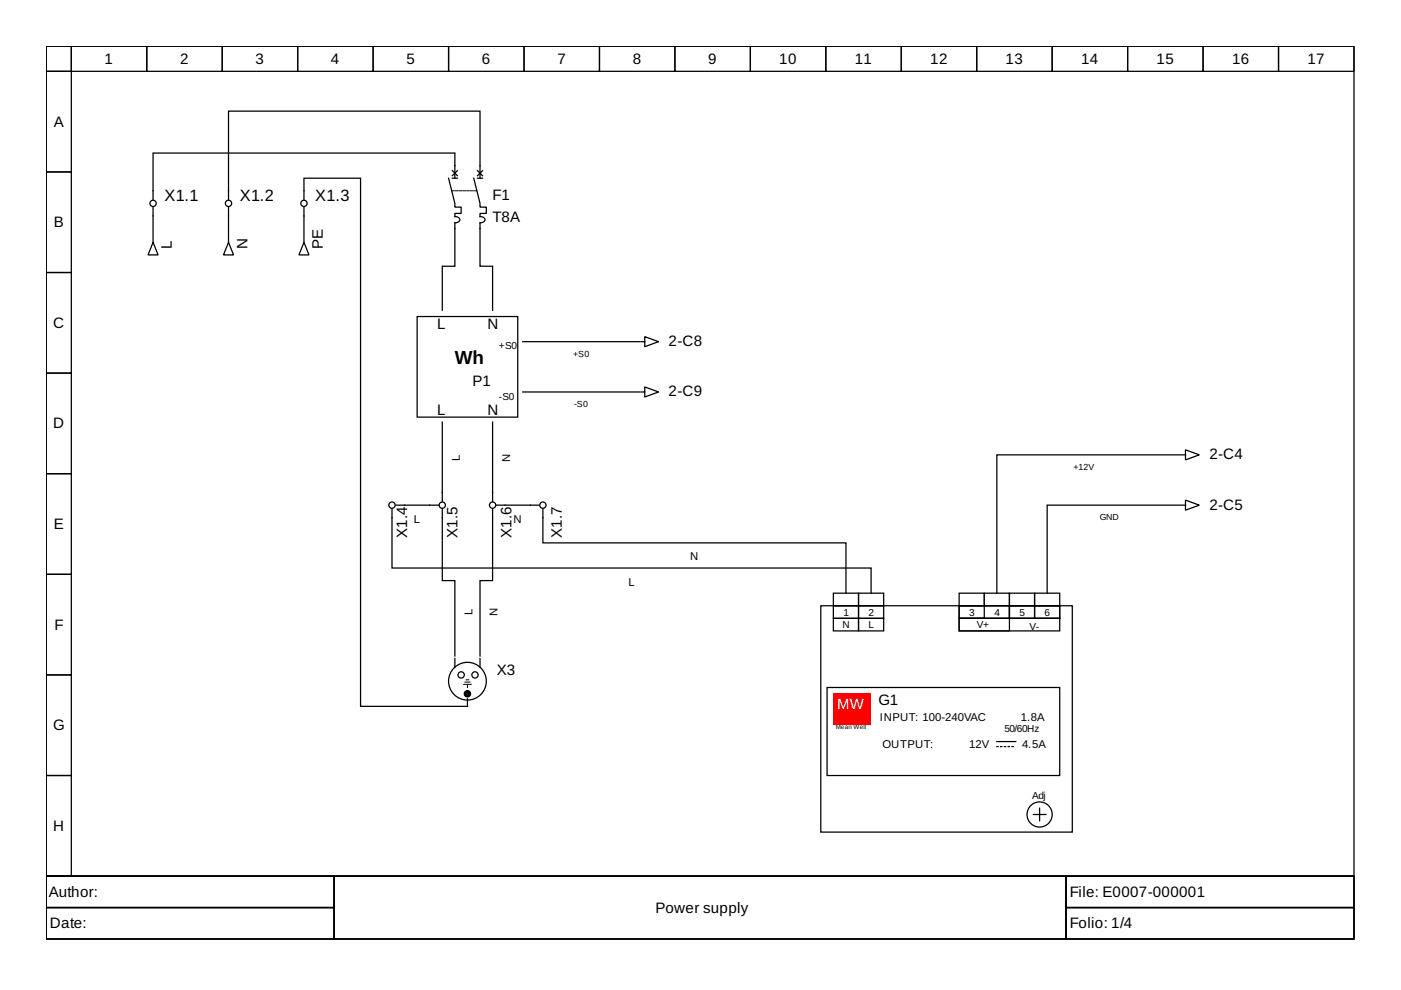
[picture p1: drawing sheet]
<svg xmlns="http://www.w3.org/2000/svg" width="297mm" height="210mm" viewBox="0 0 297 210" stroke-linecap="round" stroke-linejoin="round" font-family="sans-serif">
<g fill="none" stroke="#000" stroke-width=".27">
<path d="M9.8 9.8h277.3v176h-277.3zM9.8 9.8h5.3v5.3h-5.3zM9.8 15.1h5.3v21.4h-5.3zM15.1 9.8h16v5.3h-16zM31.1 9.8h16v5.3h-16zM47.1 9.8h16v5.3h-16zM63.1 9.8h16v5.3h-16zM79.1 9.8h16v5.3h-16zM95.1 9.8h16v5.3h-16zM111.1 9.8h16v5.3h-16zM127.1 9.8h16v5.3h-16zM143.1 9.8h16v5.3h-16z"/>
<path d="M159.1 9.8h16v5.3h-16zM175.1 9.8h16v5.3h-16zM191.1 9.8h16v5.3h-16zM207.1 9.8h16v5.3h-16zM223.1 9.8h16v5.3h-16zM239.1 9.8h16v5.3h-16zM255.1 9.8h16v5.3h-16zM271.1 9.8h16v5.3h-16zM9.8 36.5h5.3v21.3h-5.3zM9.8 57.8h5.3v21.3h-5.3zM9.8 79.1h5.3v21.3h-5.3zM88.4 67.1h21.4v21.3h-21.4z"/>
<path d="M135.9 83.1h.8M136.7 82l2.9 1.1-2.9 1.1zM9.8 100.4h5.3v21.4h-5.3zM9.8 121.8h5.3v21.3h-5.3zM9.8 143.1h5.3v21.3h-5.3zM9.8 164.4h5.3v21.4h-5.3zM9.8 185.8h277.3v13.3h-277.3zM9.8 185.8h61v6.6h-61zM9.8 192.4h61v6.7h-61zM70.8 185.8h155.2v13.3h-155.2zM226 185.8h61.1v6.6h-61.1zM226 192.4h61.1v6.7h-61.1z"/>
</g>
<path d="M174 128.4h53.3v48h-53.3z" fill-rule="evenodd" fill="#fff" stroke="#000" stroke-width=".27"/>
<g fill="none" stroke="#000" stroke-width=".27">
<path d="M176.7 125.8h5.3v2.6h-5.3zM176.7 128.4h5.3v2.7h-5.3zM176.7 131.1h5.3v2.7h-5.3zM182 125.8h5.4v2.6h-5.4zM182 128.4h5.4v2.7h-5.4zM182 131.1h5.4v2.7h-5.4zM203.4 125.8h5.3v2.6h-5.3zM203.4 128.4h10.6v2.7h-10.6zM203.4 128.4h5.3v2.7h-5.3zM203.4 131.1h21.3v2.7h-21.3zM203.4 131.1h10.6v2.7h-10.6zM208.7 125.8h5.3v2.6h-5.3z"/>
<path d="M214 125.8h5.4v2.6h-5.4zM214 128.4h5.4v2.7h-5.4zM214 128.4h10.7v2.7h-10.7zM219.4 125.8h5.3v2.6h-5.3zM219.4 128.4h5.3v2.7h-5.3zM175.4 145.8h49.3v18.6h-49.3zM211.4 157.2h4M219.1 172.7h2.6M220.4 171.4v2.6"/>
<circle cx="220.4" cy="172.7" r="2.67"/>
</g>
<path d="M211.4 158.3h4" fill="none" stroke="#000" stroke-width=".27" stroke-dasharray=".3 .5"/>
<path d="M176.7 147.1h8v6.7h-8z" fill-rule="evenodd" fill="#f00"/>
<g fill="none" stroke="#000" stroke-width=".27">
<path d="M95.1 37.8l1.3 5.3v.8h1.4v1.3h-1.4v.7a.8 .8 0 0 1 1 .9l-.5 .4h-.5v9.2h-2.6v9.4M95.9 36.2l1.1 1.1M95.9 37.8h1.1M96.4 37.8v-5.3h-63.9v9.8M97 36.2l-1.1 1.1M100.4 37.8l1.4 5.3v.8h1.3v1.3h-1.3v.7a.8 .8 0 0 1 1 .9l-.6 .4h-.4v9.2h2.6v9.4M101.2 36.2l1.1 1.1M101.2 37.8h1.1M101.8 37.8v-14.2h-53.4v18.7M102.3 36.2l-1.1 1.1M32.5 51.4l1 2.6h-2.1zM32.5 43.9v6.4"/>
<path d="M32.5 50.6v.8M48.4 51.4l1.1 2.6h-2.1zM48.4 43.9v6.4M48.4 50.6v.8M64.4 51.4l1.1 2.6h-2.1zM64.4 43.9v6.4M64.4 42.3v-4.5h12v112h22.7v-1.6M64.4 50.6v.8M110.8 72.4h24.8M135.9 72.4h.8M136.7 71.4l2.9 1-2.9 1.1zM93.8 89.5v16.8"/>
<path d="M104.4 89.5v16.8M110.8 83.1h24.8M250.3 96.4h-38.9v29.4M250.5 96.4h.8M251.3 95.4l3 1-3 1.1zM83.1 107.9v12.5h101.6v5.4M83.9 107.1h9.1M93.8 107.9v15.2h2.6v16M104.4 107.9v15.2h-2.6v16M105.2 107.1h9.1M115.1 107.9v7.2h64.3v10.7M250.3 107.1h-28.3v18.7"/>
<path d="M250.5 107.1h.8M251.3 106l3 1.1-3 1.1zM96.4 139.6v1.9M101.8 139.6v1.9"/>
<circle cx="32.5" cy="43.1" r=".67"/>
<circle cx="48.4" cy="43.1" r=".67"/>
<circle cx="64.4" cy="43.1" r=".67"/>
<circle cx="83.1" cy="107.1" r=".67"/>
<circle cx="93.8" cy="107.1" r=".67"/>
<circle cx="104.4" cy="107.1" r=".67"/>
<circle cx="115.1" cy="107.1" r=".67"/>
<circle cx="97.8" cy="143.1" r=".67"/>
<circle cx="99.1" cy="144.4" r="4"/>
<circle cx="100.7" cy="143.1" r=".67"/>
</g>
<path d="M95.8 40.5h5.3" fill="none" stroke="#000" stroke-width=".21" stroke-dasharray=".5 .3"/>
<circle cx="99.1" cy="147.1" r=".67" fill="#000" stroke="#000" stroke-width=".27"/>
<path d="M98.3 145.1h1.6M98.6 144.6h1M98.8 144.1h.6M99.1 145.2v.6" fill="none" stroke="#000" stroke-width=".21"/>
<text font-size="4" x="96.4" y="77.2">Wh</text>
<g font-size="3.5">
<text x="34.9" y="42.6">X1.1</text>
<text x="50.8" y="42.6">X1.2</text>
<text x="66.8" y="42.6">X1.3</text>
</g>
<g font-size="3.2">
<text x="22.2" y="13.5">1</text>
<text x="38.2" y="13.5">2</text>
<text x="54.2" y="13.5">3</text>
<text x="70.2" y="13.5">4</text>
<text x="86.2" y="13.5">5</text>
<text x="102.2" y="13.5">6</text>
<text x="118.2" y="13.5">7</text>
<text x="134.2" y="13.5">8</text>
<text x="150.2" y="13.5">9</text>
<text x="165.2" y="13.5">10</text>
<text x="181.2" y="13.5">11</text>
<text x="197.2" y="13.5">12</text>
<text x="213.2" y="13.5">13</text>
<text x="229.2" y="13.5">14</text>
<text x="245.2" y="13.5">15</text>
<text x="261.2" y="13.5">16</text>
<text x="277.2" y="13.5">17</text>
<text x="11.4" y="26.9">A</text>
<text x="104.4" y="42.4">F1</text>
<text x="104.4" y="47.1">T8A</text>
<text x="11.4" y="48.2">B</text>
<text x="36.5" y="52.7" transform="rotate(-90 36.5 52.7)">L</text>
<text x="52.4" y="52.7" transform="rotate(-90 52.4 52.7)">N</text>
<text x="68.4" y="52.7" transform="rotate(-90 68.4 52.7)">PE</text>
<text x="11.3" y="69.5">C</text>
<text x="92.7" y="69.8">L</text>
<text x="103.4" y="69.8">N</text>
<text x="141.8" y="73.4">2-C8</text>
<text x="100.2" y="81.8">P1</text>
<text x="92.7" y="87.9">L</text>
<text x="103.4" y="87.9">N</text>
<text x="141.8" y="84">2-C9</text>
<text x="11.3" y="90.8">D</text>
<text x="256.4" y="97.4">2-C4</text>
<text x="11.4" y="112.2">E</text>
<text x="256.4" y="108">2-C5</text>
<text x="86.3" y="114" transform="rotate(-90 86.3 114)">X1.4</text>
<text x="97" y="114" transform="rotate(-90 97 114)">X1.5</text>
<text x="108.4" y="114" transform="rotate(-90 108.4 114)">X1.6</text>
<text x="119.1" y="114" transform="rotate(-90 119.1 114)">X1.7</text>
<text x="11.5" y="133.5">F</text>
<text x="105.3" y="143.2">X3</text>
<text x="186.3" y="149.5">G1</text>
<text x="11.3" y="154.8">G</text>
<text x="11.3" y="176.2">H</text>
<text x="10.3" y="190.2">Author:</text>
<text x="226.8" y="190.2">File: E0007-000001</text>
<text x="10.6" y="196.8">Date:</text>
<text x="139" y="193.5">Power supply</text>
<text x="226.8" y="196.8">Folio: 1/4</text>
</g>
<g font-size="3.2" fill="#fff">
<text x="177.5" y="150.3">MW</text>
<text x="181" y="153.2">X Devices</text>
</g>
<g font-size="2.4">
<text x="97.5" y="97.6" transform="rotate(-90 97.5 97.6)">L</text>
<text x="108.2" y="97.9" transform="rotate(-90 108.2 97.9)">N</text>
<text x="87.8" y="110.8">L</text>
<text x="108.8" y="110.8">N</text>
<text x="146.3" y="118.8">N</text>
<text x="133.2" y="124.2">L</text>
<text x="100.2" y="130.4" transform="rotate(-90 100.2 130.4)">L</text>
<text x="105.5" y="130.7" transform="rotate(-90 105.5 130.7)">N</text>
<text x="186.6" y="153">INPUT: 100-240VAC</text>
<text x="216.4" y="153">1.8A</text>
<text x="187.1" y="158.6">OUTPUT:</text>
<text x="205.5" y="158.6">12V</text>
<text x="216.7" y="158.6">4.5A</text>
</g>
<g font-size="2.1">
<text x="105.8" y="74">+S0</text>
<text x="105.8" y="84.7">-S0</text>
<text x="178.8" y="130.6">1</text>
<text x="184.2" y="130.6">2</text>
<text x="205.5" y="130.6">3</text>
<text x="210.8" y="130.6">4</text>
<text x="216.2" y="130.6">5</text>
<text x="221.5" y="130.6">6</text>
<text x="178.6" y="133.2">N</text>
<text x="184.2" y="133.2">L</text>
<text x="207.1" y="133.2">V+</text>
<text x="218.3" y="133.5">V-</text>
<text x="213" y="155.1">50/60Hz</text>
<text x="218.8" y="169.5">Adj</text>
</g>
<g font-size="1.9">
<text x="121.5" y="75.6">+S0</text>
<text x="121.8" y="86.3">-S0</text>
<text x="227.6" y="99.6">+12V</text>
<text x="233.2" y="110.3">GND</text>
</g>
<text font-size="1.3" x="177.2" y="154.6">Mean Well</text>
</svg>
